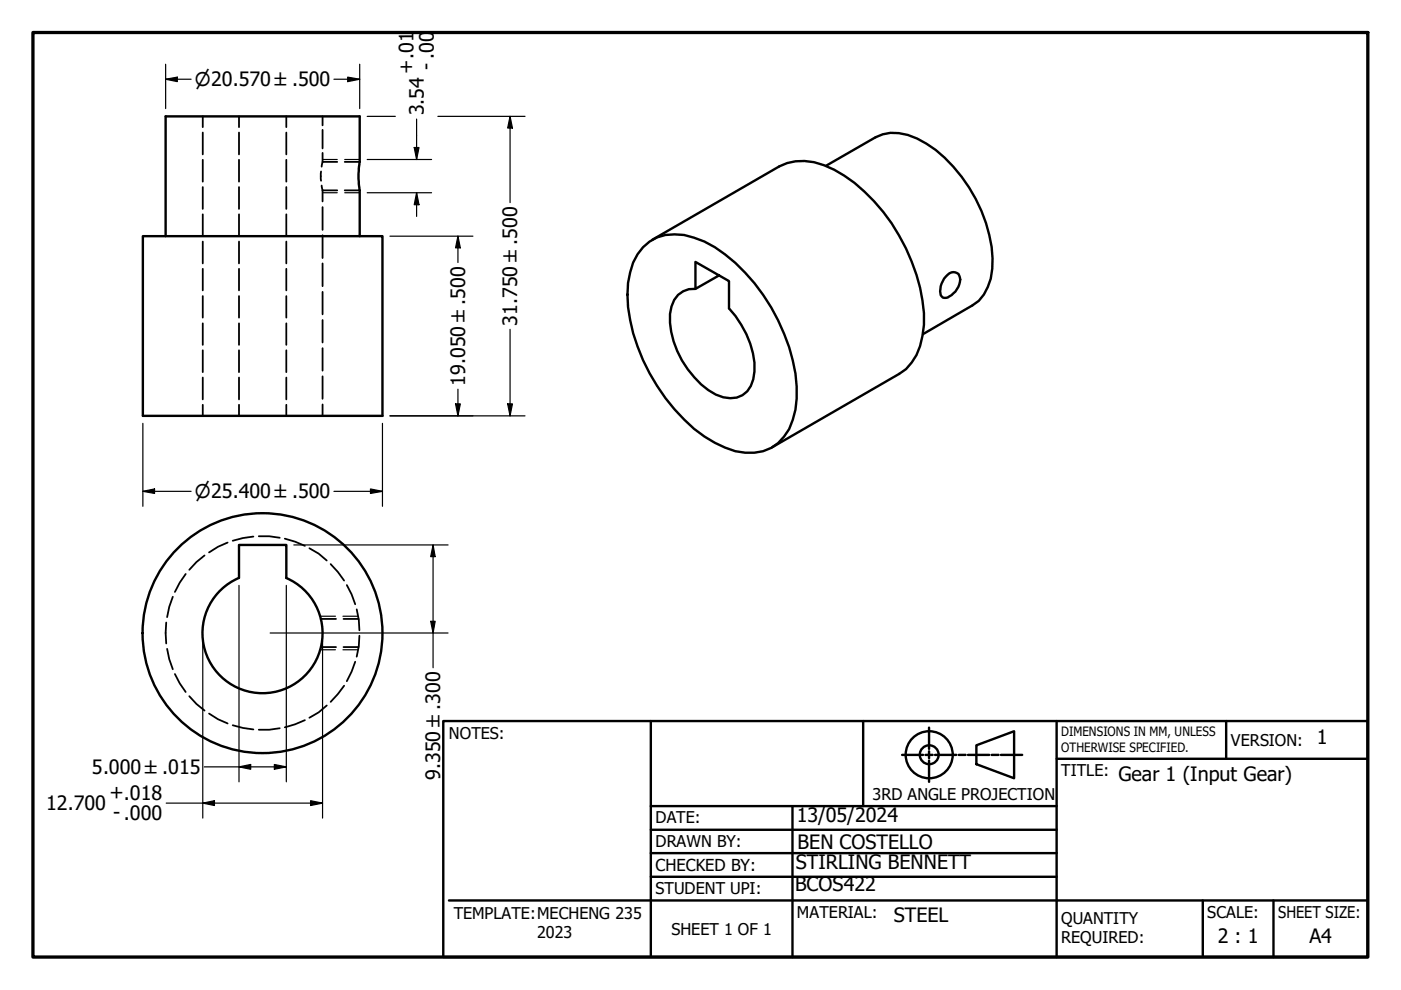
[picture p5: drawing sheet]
<svg xmlns="http://www.w3.org/2000/svg" width="297mm" height="210mm" viewBox="0 0 297 210" stroke-linecap="round" stroke-linejoin="round" font-family="sans-serif">
<!-- layer: Hidden (ANSI) -->
<g fill="none" stroke="#000" stroke-width=".38">
<path d="M43 24.7v2.3M43 28.1v4.6M43 33.9v4.6M43 39.7v4.6M50.7 24.7v2.3M50.7 28.1v4.6M50.7 33.9v4.6M50.7 39.7v4.6M60.7 24.7v2.3M60.7 28.1v4.6M60.7 33.9v4.6M60.7 39.7v4.6"/>
<path d="M68.1 36.4v1.9M68.2 39.3l.2 1.1M68.4 34.3l-.2 1M68.4 34.3h3.1M68.4 24.7v1.9M68.4 27.5v4M68.4 32.4v1.9M73.1 34.3h3.2M43 45.4v4.7M43 51.2v4.7M43 57v4.6M50.7 45.4v4.7"/>
<path d="M50.7 51.2v4.7M50.7 57v4.6M60.7 45.4v4.7M60.7 51.2v4.7M60.7 57v4.6M68.4 40.4h3.1M68.4 40.4v2.3M68.4 43.9v4.8M68.4 49.9v4.8M68.4 55.9v4.8M73.1 40.4h3.2M43 62.8v4.5"/>
<path d="M43 68.6v4.5M43 74.3v4.6M50.7 62.8v4.5M50.7 68.6v4.5M50.7 74.3v4.6M60.7 62.8v4.5M60.7 68.6v4.5M60.7 74.3v4.6M68.4 61.9v4.7M68.4 67.9v4.7M68.4 73.8v4.8M68.4 79.8v4.8"/>
<path d="M43 80v4.7M43 85.8v2.4M50.7 80v4.7M50.7 85.8v2.4M60.7 80v4.7M60.7 85.8v2.4M68.4 85.8v2.4M43.4 117.8l-1.7 1.4-1.6 1.6M48.3 115l-2.1 .9-1.9 1.2M53.7 113.8l-2.2 .3-2.2 .6M54.9 113.7h2.2l2.2 .3M60.4 114.2l2.1 .6 2.1 .9"/>
<path d="M65.6 116.2l2 1.2 1.7 1.4M70.1 119.6l1.5 1.7 1.4 1.8M35.2 132l-.1 2.2 .1 2.2M35.4 137.6l.5 2.1 .7 2.2M36.6 126.5l-.7 2.2-.5 2.1M39.4 121.7l-1.3 1.8-1 2M68 137.2h3.2M68 131.2h3.2M72.8 137.2h3.2M72.8 131.2h3.2M73.5 124.1l1 1.9 .8 2.1M75.6 129.2l.5 2.2 .1 2.2"/>
<path d="M76.2 134.8l-.1 2.2-.5 2.2M37.1 142.9l1 2 1.3 1.8M40.1 147.6l1.6 1.7 1.7 1.4M44.3 151.3l1.9 1.2 2.1 .9M49.3 153.8l2.2 .5 2.2 .4M59.3 154.4l-2.2 .3h-2.2M64.6 152.7l-2.1 .9-2.1 .6M69.3 149.6l-1.7 1.4-2 1.2M73 145.4l-1.4 1.8-1.5 1.6M75.3 140.3l-.8 2.1-1 2"/>
</g>
<!-- layer: Hidden Narrow (ANSI) -->
<path d="M68.4 33.8h3.1M73.1 33.8h3.2M68.4 40.9h3.1M73.1 40.9h3.2M67.9 137.8h3.2M67.9 130.7h3.2M72.7 137.8h3.2M72.7 130.7h3.2" fill="none" stroke="#000" stroke-width=".25"/>
<!-- layer: Visible (ANSI) -->
<g fill="none" stroke="#000" stroke-width=".51">
<path d="M175.1 35.2l10.5-6.1a9.2 9.2 0 0 1 8.8 .3 28.7 28.7 0 0 1 12.5 12.8 28.4 28.4 0 0 1 3.5 14.8 11.2 11.2 0 0 1-2.9 6.8l-1.3 .9-10.5 6.1M30.3 50.1h50.8v38.1h-50.8zM35.1 50.1v-25.4h41.2v9.6a18 18 0 0 0 0 6.1v9.7M136.3 52.4a9.8 9.8 0 0 1 10.8-2 24.6 24.6 0 0 1 10.9 7.4 40.7 40.7 0 0 1 10.9 24.2 17.8 17.8 0 0 1-1.6 9 9 9 0 0 1-9.3 5 20.5 20.5 0 0 1-10.9-5.1 41.6 41.6 0 0 1-13.9-25.8 18.1 18.1 0 0 1 2-11.2zM138.3 50.8l26.9-15.5a12.2 12.2 0 0 1 11.6 .7 37.7 37.7 0 0 1 16.5 19.5 33.2 33.2 0 0 1 2.6 13.4 14.1 14.1 0 0 1-3.8 9.4l-1.5 1-26.9 15.5M152.5 58.4l-5.1 2.8v-5.7l7.2 4.1v5.8a19.4 19.4 0 0 1 5.4 13.4 5.6 5.6 0 0 1-3.8 5.5 7.6 7.6 0 0 1-6-1.6 19.8 19.8 0 0 1-8.2-16.1 5.5 5.5 0 0 1 4-5.3l1.4-.1M200.5 58.6a1.62 1.62 0 0 1 2.9-.1 3.9 3.9 0 0 1-2.1 4.3 1.15 1.15 0 0 1-1.4 .3 1.15 1.15 0 0 1-.6-1.3l.3-1.7zM50.7 122.5v-7h10v7a12.7 12.7 0 0 1 5.1 19.5 12.7 12.7 0 0 1-20.2 0 12.7 12.7 0 0 1 5-19.5"/>
<circle cx="55.7" cy="134.2" r="25.4"/>
</g>
<!-- layer: Title (ANSI) -->
<g fill="none" stroke="#000" stroke-width=".51">
<path d="M94 152.9h196v50h-196zM138 152.9v50M183 152.9v18M197 154.3v4.5M197 159.3v1.5M207 158l8-3v10l-8-3zM224 152.9v50M260 152.9v8M138 175.9h86M138 170.9h86M168 170.9v32M191.3 160.1h4.4"/>
<path d="M196.2 160.1h1.5M197 161.3v4.5M198.2 160.1h4.6M203.3 160.1h1.4M205.2 160.1h4.5M210.2 160.1h1.5M212.2 160.1h4.5M224 160.9h66M95.2 190.9h194.8M138 185.9h86M138 180.9h86M255 190.9v12"/>
<path d="M270 190.9v12"/>
<circle cx="197" cy="160" r="5"/>
<circle cx="197" cy="160" r="2"/>
</g>
<!-- layer: Border (ANSI) -->
<path d="M7 6.9h283v196h-283z" fill="none" stroke="#000" stroke-width=".7"/>
<!-- layer: Dimension (ANSI) -->
<g fill="none" stroke="#000" stroke-width=".25">
<path d="M35.1 16.8l2.5-.4v.9zM35.1 16.8h5.4M35.1 13.6v9.4M70.8 16.8h5.5M73.7 16.4l2.6 .4-2.6 .5zM76.3 13.6v9.4M77.9 24.7h5.9M77.9 33.8h13.6M87.8 31.3h1l-.5 2.5zM88.3 25.2v8.6M92.8 24.7h18.5M108.1 24.7l.5 2.4h-1z"/>
<path d="M108.1 24.7v18.3M77.9 40.9h13.6M82.7 50.1h17.6M88.3 40.9l.5 2.5h-1zM88.3 40.9v5M97.1 50.1l.5 2.4h-1zM97.1 50.1v5.6M108.1 69.8v18.4M30.3 89.8v17.6M81.1 89.8v17.6M82.7 88.2h28.6M96.6 85.6h1l-.5 2.6z"/>
<path d="M97.1 82.5v5.7M107.6 85.6h1l-.5 2.6zM30.3 104.2l2.5-.5v.9zM30.3 104.2h10.2M62.3 115.5h32.7M70.8 104.2h10.3M78.5 103.7l2.6 .5-2.6 .4zM91.8 115.5l.5 2.5h-1zM91.8 115.5v26.1M43 135.8v37.7M50.7 124.1v41.7M57.3 134.2h37.7"/>
<path d="M60.7 124.1v41.7M68.4 135.8v37.7M91.3 131.7h1l-.5 2.5zM35.2 170.3h33.2M43 170.3l2.5-.5v1zM43.3 162.6h17.4M50.7 162.6l2.4-.5v1zM58.2 162.1l2.5 .5-2.5 .5zM65.8 169.8l2.6 .5-2.6 .5z"/>
</g>
<g fill="#000">
<path d="M35.1 16.8l2.5-.4v.9zM73.7 16.4l2.6 .4-2.6 .5zM87.8 31.3h1l-.5 2.5zM108.1 24.7l.5 2.4h-1zM88.3 40.9l.5 2.5h-1zM97.1 50.1l.5 2.4h-1zM96.6 85.6h1l-.5 2.6zM107.6 85.6h1l-.5 2.6zM30.3 104.2l2.5-.5v.9zM78.5 103.7l2.6 .5-2.6 .4zM91.8 115.5l.5 2.5h-1zM91.3 131.7h1l-.5 2.5z"/>
<path d="M43 170.3l2.5-.5v1zM50.7 162.6l2.4-.5v1zM58.2 162.1l2.5 .5-2.5 .5zM65.8 169.8l2.6 .5-2.6 .5z"/>
</g>
<g font-size="4.2">
<text x="87.5" y="15.6" transform="rotate(-90 87.5 15.6)">+.01</text>
<text x="91.8" y="14.8" transform="rotate(-90 91.8 14.8)">- .00</text>
<text x="89.9" y="24.5" transform="rotate(-90 89.9 24.5)">3.54</text>
<text x="109.7" y="69.1" transform="rotate(-90 109.7 69.1)">31.750 ±.500</text>
<text x="98.6" y="81.8" transform="rotate(-90 98.6 81.8)">19.050 ±.500</text>
<text x="279.2" y="157.7">1</text>
<text x="19.5" y="164.1">5.000 ±.015</text>
<text x="93.3" y="165.4" transform="rotate(-90 93.3 165.4)">9.350 ±.300</text>
<text x="237.1" y="165.5">Gear 1 (Input Gear)</text>
<text x="9.8" y="171.8">12.700</text>
<text x="23.2" y="169.5">+.018</text>
<text x="24" y="173.7">- .000</text>
<text x="168.9" y="174.2">13/05/2024</text>
<text x="169.1" y="179.9">BEN COSTELLO</text>
<text x="168.7" y="184.2">STIRLING BENNETT</text>
<text x="168.6" y="188.9">BCOS422</text>
<text x="189.5" y="195.4">STEEL</text>
<text x="258.2" y="199.9">2 : 1</text>
<text x="277.6" y="199.9">A4</text>
</g>
<g font-size="3.9">
<text x="41.3" y="18.3">⌀20.570 ±.500</text>
<text x="41.3" y="105.6">⌀25.400 ±.500</text>
</g>
<text font-size="3.5" x="139" y="184.7">CHECKED BY:</text>
<g font-size="3.4">
<text x="95.2" y="156.6">NOTES:</text>
<text x="261" y="158.2">VERSION:</text>
<text x="225" y="164.6">TITLE:</text>
<text x="185" y="169.6">3RD ANGLE PROJECTION</text>
<text x="139" y="174.6">DATE:</text>
<text x="139" y="179.6">DRAWN BY:</text>
<text x="139" y="189.6">STUDENT UPI:</text>
<text x="96.2" y="194.9">TEMPLATE:MECHENG 235</text>
<text x="169" y="194.6">MATERIAL:</text>
<text x="225" y="195.8">QUANTITY</text>
<text x="256" y="194.7">SCALE:</text>
<text x="271" y="194.7">SHEET SIZE:</text>
<text x="113.9" y="199">2023</text>
<text x="142.4" y="198.2">SHEET 1 OF 1</text>
<text x="225" y="199.9">REQUIRED:</text>
</g>
<g font-size="2.7">
<text x="225" y="156.1">DIMENSIONS IN MM, UNLESS</text>
<text x="225" y="159.4">OTHERWISE SPECIFIED.</text>
</g>
</svg>
